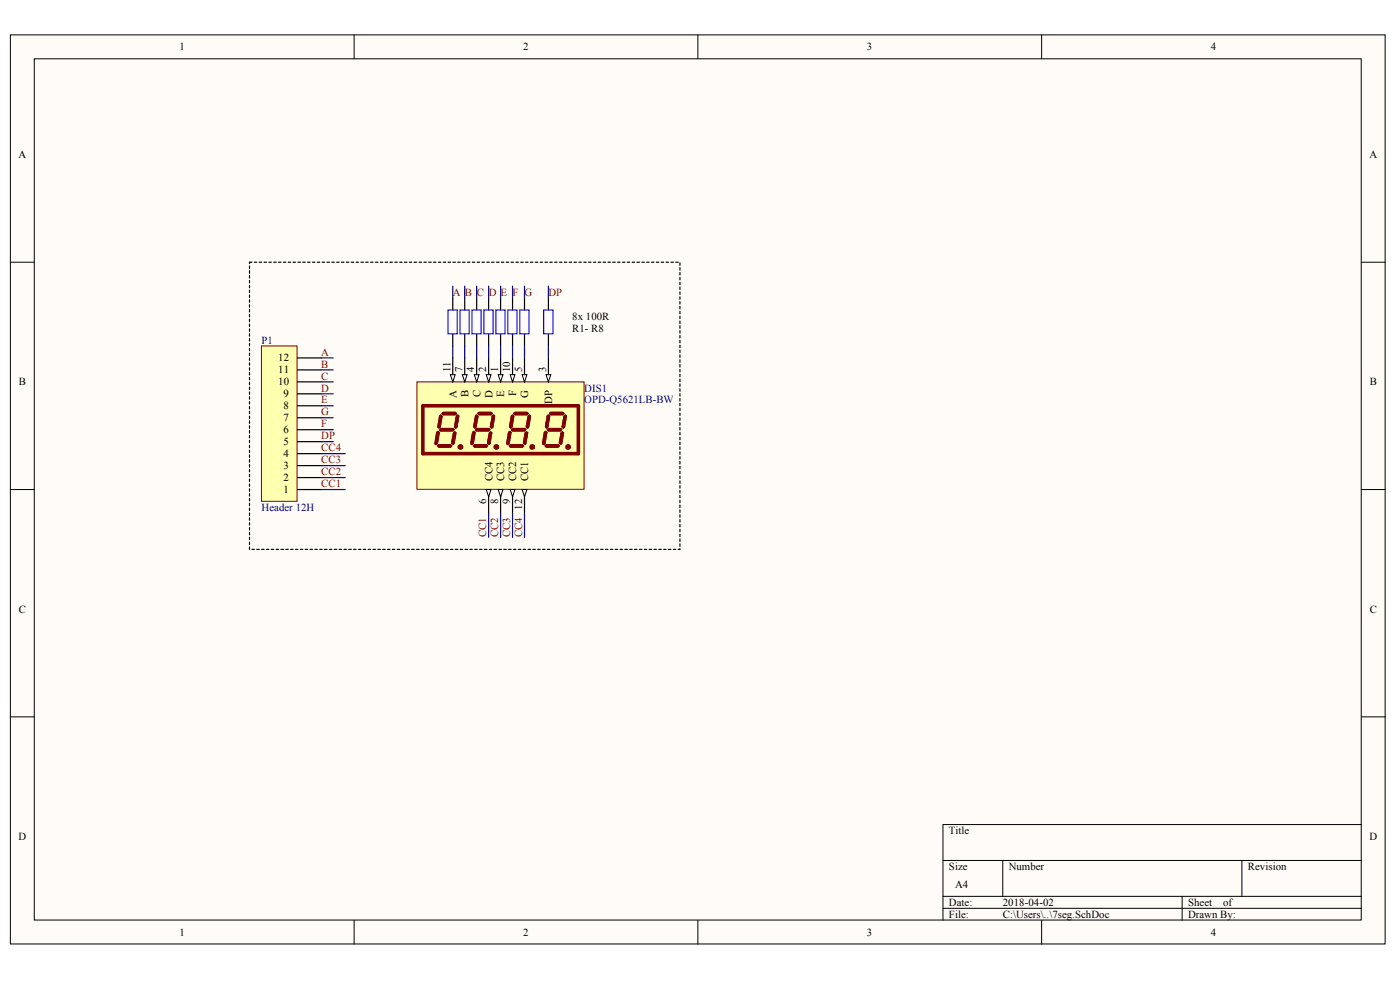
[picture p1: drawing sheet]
<svg xmlns="http://www.w3.org/2000/svg" width="291mm" height="204mm" viewBox="0 0 291 204" stroke-linecap="round" stroke-linejoin="round" font-family="sans-serif">
<g fill="#fffcf8" stroke="#000" stroke-width=".21">
<path d="M2.2 7.2h285.8v189h-285.8z"/>
<path d="M7.1 12.2h275.9v179h-275.9z"/>
</g>
<g fill="none" stroke="#000" stroke-width=".21">
<path d="M73.6 7.2v5M145.1 7.2v5M216.5 7.2v5M2.2 54.5h4.9M283 54.5h5M2.2 101.8h4.9M283 101.8h5M2.2 149h4.9M283 149h5M196 178.9h87M208.5 178.9v7.4M258.2 178.9v7.4"/>
<path d="M283 171.4h-87v19.9M73.6 191.3v5M145.1 191.3v5M196 186.3h87M196 188.8h87M216.5 191.3v5M245.7 186.3v5"/>
</g>
<path d="M86.7 79.4h34.7v22.3h-34.7z" fill="#ffffb0" stroke="#800000" stroke-width=".21"/>
<g fill="none" stroke="#800000" stroke-width=".75">
<path d="M87.9 84.3v10M91 89.9l-.4 2.3M91.3 92.7h2.3M91.6 86.6l-.3 2.1M91.6 89.3h2.5M92.1 86h2.5M94.5 90.1l-.4 2M95.1 86.6l-.4 2.1M95.6 92.9h.3M98.5 89.9l-.4 2.3M98.7 92.7h2.4M99.1 89.3h2.5"/>
<path d="M99.1 86.6l-.4 2.1M99.6 86h2.5M102 90.1l-.4 2M102.6 86.6l-.4 2.1M103.1 92.9h.2M105.9 89.9l-.3 2.3M106.2 92.7h2.3M106.6 89.3h2.4M106.6 86.6l-.4 2.1M107 86h2.5M109.4 90.1l-.4 2M110 86.6l-.3 2.1"/>
<path d="M110.5 92.9h.3M113.4 89.9l-.4 2.3M113.6 92.7h2.4M114 89.3h2.5M114 86.6l-.4 2.1M114.5 86h2.5M116.9 90.1l-.4 2M117.5 86.6l-.4 2.1M118 92.9h.2M120.2 84.3v10"/>
<circle cx="95.7" cy="92.9" r=".22"/>
<circle cx="103.2" cy="92.9" r=".22"/>
<circle cx="110.6" cy="92.9" r=".22"/>
<circle cx="118.1" cy="92.9" r=".22"/>
</g>
<g fill="none" stroke="#800000" stroke-width=".25">
<path d="M91.1 89.6l.2 .3-.3 2.2-.4 .3-.2-.2 .4-2.3zM91.2 92.4h2.5l.2 .3-.2 .2h-2.5l-.3-.2zM91.6 86.3l.3 .3-.4 2.1-.2 .3-.3-.3 .4-2.2zM91.8 89.1h2.4l.2 .2-.3 .3h-2.5l-.2-.2zM92.1 85.7h2.5l.3 .3-.3 .2h-2.5l-.2-.2zM94.5 89.7l.3 .3-.4 2.2-.2 .2-.3-.3 .4-2.1zM95.2 86.3l.2 .2-.4 2.2-.3 .3-.2-.3 .4-2.1zM98.5 89.6l.3 .3-.4 2.2-.3 .3-.2-.2 .4-2.3zM98.6 92.4h2.5l.3 .3-.3 .2h-2.5l-.2-.2zM99 86.3l.3 .3-.3 2.1-.3 .3-.2-.3 .3-2.2zM99.2 89.1h2.5l.2 .2-.3 .3h-2.5l-.2-.2zM99.6 85.7h2.5l.2 .3-.2 .2h-2.5l-.3-.2z"/>
<path d="M102 89.7l.3 .3-.4 2.2-.2 .2-.3-.3 .4-2.1zM102.6 86.3l.2 .2-.3 2.2-.3 .3-.3-.3 .4-2.1zM106 89.6l.3 .3-.4 2.2-.3 .3-.2-.2 .3-2.3zM106.1 92.4h2.5l.2 .3-.2 .2h-2.5l-.2-.2zM106.5 86.3l.3 .3-.4 2.1-.2 .3-.3-.3 .4-2.2zM106.7 89.1h2.4l.2 .2-.3 .3h-2.5l-.1-.2zM107 85.7h2.5l.3 .3-.3 .2h-2.5l-.2-.2zM109.5 89.7l.2 .3-.4 2.2-.2 .2-.3-.3 .4-2.1zM110.1 86.3l.2 .2-.4 2.2-.2 .3-.3-.3 .4-2.1zM113.5 89.6l.2 .3-.4 2.2-.3 .3-.2-.2 .4-2.3zM113.6 92.4h2.4l.3 .3-.3 .2h-2.4l-.3-.2zM114 86.3l.3 .3-.4 2.1-.3 .3-.2-.3 .4-2.2z"/>
<path d="M114.1 89.1h2.5l.2 .2-.3 .3h-2.5l-.2-.2zM114.5 85.7h2.5l.2 .3-.2 .2h-2.5l-.2-.2zM116.9 89.7l.3 .3-.4 2.2-.2 .2-.3-.3 .4-2.1zM117.5 86.3l.2 .2-.3 2.2-.3 .3-.3-.3 .4-2.1z"/>
</g>
<path d="M94.1 74.4v5" fill="none" stroke="#000" stroke-width=".25"/>
<path d="M93.6 77.9h1l-.5 1.5z" fill="#fffcf8" stroke="#000" stroke-width=".21"/>
<path d="M96.6 74.4v5" fill="none" stroke="#000" stroke-width=".25"/>
<path d="M96.1 77.9h1l-.5 1.5z" fill="#fffcf8" stroke="#000" stroke-width=".21"/>
<path d="M99.1 74.4v5" fill="none" stroke="#000" stroke-width=".25"/>
<path d="M98.6 77.9h1l-.5 1.5z" fill="#fffcf8" stroke="#000" stroke-width=".21"/>
<path d="M109 101.8v4.9" fill="none" stroke="#000" stroke-width=".25"/>
<path d="M108.5 101.8h1l-.5 1.4z" fill="#fffcf8" stroke="#000" stroke-width=".21"/>
<path d="M106.6 101.8v4.9" fill="none" stroke="#000" stroke-width=".25"/>
<path d="M106.1 101.8h.9l-.4 1.4z" fill="#fffcf8" stroke="#000" stroke-width=".21"/>
<path d="M104.1 101.8v4.9" fill="none" stroke="#000" stroke-width=".25"/>
<path d="M103.6 101.8h1l-.5 1.4z" fill="#fffcf8" stroke="#000" stroke-width=".21"/>
<path d="M101.6 101.8v4.9" fill="none" stroke="#000" stroke-width=".25"/>
<path d="M101.1 101.8h1l-.5 1.4z" fill="#fffcf8" stroke="#000" stroke-width=".21"/>
<path d="M101.6 74.4v5" fill="none" stroke="#000" stroke-width=".25"/>
<path d="M101.1 77.9h1l-.5 1.5z" fill="#fffcf8" stroke="#000" stroke-width=".21"/>
<path d="M114 74.4v5" fill="none" stroke="#000" stroke-width=".25"/>
<path d="M113.5 77.9h1l-.5 1.5z" fill="#fffcf8" stroke="#000" stroke-width=".21"/>
<path d="M104.1 74.4v5" fill="none" stroke="#000" stroke-width=".25"/>
<path d="M103.6 77.9h1l-.5 1.5z" fill="#fffcf8" stroke="#000" stroke-width=".21"/>
<path d="M106.6 74.4v5" fill="none" stroke="#000" stroke-width=".25"/>
<path d="M106.1 77.9h.9l-.4 1.5z" fill="#fffcf8" stroke="#000" stroke-width=".21"/>
<path d="M109 74.4v5" fill="none" stroke="#000" stroke-width=".25"/>
<path d="M108.5 77.9h1l-.5 1.5z" fill="#fffcf8" stroke="#000" stroke-width=".21"/>
<path d="M87.9 94.3h32.3M87.9 84.3h32.3" fill="none" stroke="#800000" stroke-width=".75"/>
<path d="M54.4 71.9h7.4v32.3h-7.4z" fill="#ffffb0" stroke="#800000" stroke-width=".21"/>
<g fill="none" stroke="#000" stroke-width=".25">
<path d="M61.8 79.4h5M61.8 76.9h5M61.8 74.4h5M94.1 62v2.4M94.1 69.4v2.5M96.6 62v2.4M96.6 69.4v2.5M99.1 62v2.4M99.1 69.4v2.5M101.6 62v2.4M101.6 69.4v2.5M104.1 62v2.4"/>
<path d="M104.1 69.4v2.5M106.6 62v2.4M106.6 69.4v2.5M109 62v2.4M109 69.4v2.5M114 62v2.4M114 69.4v2.5M61.8 99.3h5M61.8 96.8h5M61.8 94.3h5M61.8 91.8h5M61.8 89.3h5"/>
<path d="M61.8 86.8h5M61.8 84.3h5M61.8 81.9h5M61.8 101.8h5"/>
</g>
<path d="M93.1 64.4h2v5h-2zM95.6 64.4h2v5h-2zM98.1 64.4h1.9v5h-1.9zM100.6 64.4h1.9v5h-1.9zM103.1 64.4h1.9v5h-1.9zM105.6 64.4h1.9v5h-1.9zM108 64.4h2v5h-2zM113 64.4h2v5h-2z" fill="none" stroke="#00f" stroke-width=".25"/>
<g fill="none" stroke="#000080" stroke-width=".25">
<path d="M94.1 59.5v2.5M96.6 59.5v2.5M99.1 59.5v2.5M101.6 59.5v2.5M104.1 59.5v2.5M106.6 59.5v2.5M109 59.5v2.5M114 59.5v2.5M66.8 74.4h2.5M66.8 76.9h2.5M94.1 71.9v2.5M96.6 71.9v2.5"/>
<path d="M99.1 71.9v2.5M101.6 71.9v2.5M104.1 71.9v2.5M106.6 71.9v2.5M109 71.9v2.5M114 71.9v2.5M66.8 89.3h2.5M66.8 91.8h2.5M66.8 99.3h5M66.8 96.8h5M66.8 94.3h5M66.8 101.8h5"/>
<path d="M101.6 106.7v5M104.1 106.7v5M106.6 106.7v5M109 106.7v5"/>
</g>
<path d="M51.9 54.5h89.5v59.7h-89.5v-59.7" fill="none" stroke="#000" stroke-width=".25" stroke-dasharray=".5 .5"/>
<g font-size="2.5" fill="#000080">
<text x="66.7" y="81.1">NLD</text>
<text x="66.7" y="86">NLG</text>
</g>
<g font-size="2.2">
<text x="37.3" y="10.5">1</text>
<text x="108.8" y="10.5">2</text>
<text x="180.2" y="10.5">3</text>
<text x="251.7" y="10.5">4</text>
<text x="3.8" y="32.9">A</text>
<text x="284.7" y="32.9">A</text>
<text x="119" y="66.4">8x 100R</text>
<text x="119" y="68.9">R1- R8</text>
<text x="57.8" y="77.6">11</text>
<text x="57.8" y="75.1">12</text>
<text x="93.6" y="77.4" transform="rotate(-90 93.6 77.4)">11</text>
<text x="96.1" y="77.4" transform="rotate(-90 96.1 77.4)">7</text>
<text x="98.6" y="77.4" transform="rotate(-90 98.6 77.4)">4</text>
<text x="101.1" y="77.4" transform="rotate(-90 101.1 77.4)">2</text>
<text x="103.6" y="77.4" transform="rotate(-90 103.6 77.4)">1</text>
<text x="106.1" y="77.4" transform="rotate(-90 106.1 77.4)">10</text>
<text x="108.6" y="77.4" transform="rotate(-90 108.6 77.4)">5</text>
<text x="113.5" y="77.4" transform="rotate(-90 113.5 77.4)">3</text>
<text x="3.9" y="80.1">B</text>
<text x="57.8" y="80.1">10</text>
<text x="58.9" y="82.6">9</text>
<text x="94.9" y="82.7" transform="rotate(-90 94.9 82.7)">A</text>
<text x="97.4" y="82.6" transform="rotate(-90 97.4 82.6)">B</text>
<text x="99.9" y="82.6" transform="rotate(-90 99.9 82.6)">C</text>
<text x="102.4" y="82.7" transform="rotate(-90 102.4 82.7)">D</text>
<text x="104.8" y="82.5" transform="rotate(-90 104.8 82.5)">E</text>
<text x="107.3" y="82.4" transform="rotate(-90 107.3 82.4)">F</text>
<text x="109.8" y="82.7" transform="rotate(-90 109.8 82.7)">G</text>
<text x="114.8" y="84" transform="rotate(-90 114.8 84)">DP</text>
<text x="284.8" y="80.1">B</text>
<text x="58.9" y="87.6">7</text>
<text x="58.9" y="85.1">8</text>
<text x="58.9" y="95">4</text>
<text x="58.9" y="92.5">5</text>
<text x="58.9" y="90.1">6</text>
<text x="58.9" y="100">2</text>
<text x="58.9" y="97.5">3</text>
<text x="102.4" y="100" transform="rotate(-90 102.4 100)">CC4</text>
<text x="104.8" y="100" transform="rotate(-90 104.8 100)">CC3</text>
<text x="107.3" y="100" transform="rotate(-90 107.3 100)">CC2</text>
<text x="109.8" y="100" transform="rotate(-90 109.8 100)">CC1</text>
<text x="58.9" y="102.5">1</text>
<text x="101.1" y="104.8" transform="rotate(-90 101.1 104.8)">6</text>
<text x="103.6" y="104.8" transform="rotate(-90 103.6 104.8)">8</text>
<text x="106.1" y="104.8" transform="rotate(-90 106.1 104.8)">9</text>
<text x="108.6" y="106" transform="rotate(-90 108.6 106)">12</text>
<text x="3.9" y="127.4">C</text>
<text x="284.8" y="127.4">C</text>
<text x="197.3" y="173.4">Title</text>
<text x="3.8" y="174.6">D</text>
<text x="284.7" y="174.6">D</text>
<text x="197.3" y="180.8">Size</text>
<text x="198.5" y="184.6">A4</text>
<text x="209.7" y="180.8">Number</text>
<text x="259.4" y="180.8">Revision</text>
<text x="197.3" y="188.3">Date:</text>
<text x="197.3" y="190.8">File:</text>
<text x="208.5" y="188.3">2018-04-02</text>
<text x="208.5" y="190.8">C:\Users\..\7seg.SchDoc</text>
<text x="247" y="188.3">Sheet</text>
<text x="247" y="190.8">Drawn By:</text>
<text x="254.3" y="188.3">of</text>
<text x="37.3" y="194.5">1</text>
<text x="108.8" y="194.5">2</text>
<text x="180.2" y="194.5">3</text>
<text x="251.7" y="194.5">4</text>
</g>
<g font-size="2.2" fill="#800000">
<text x="94.1" y="61.5">A B</text>
<text x="99.1" y="61.5">C</text>
<text x="101.6" y="61.5">D E F G</text>
<text x="114" y="61.5">DP</text>
<text x="66.8" y="73.9">A</text>
<text x="66.8" y="76.4">B</text>
<text x="66.8" y="78.9">C</text>
<text x="66.8" y="81.4">D</text>
<text x="66.8" y="83.8">E</text>
<text x="66.8" y="88.8">F</text>
<text x="66.8" y="86.3">G</text>
<text x="66.8" y="91.3">DP</text>
<text x="66.8" y="93.8">CC4</text>
<text x="66.8" y="101.3">CC1</text>
<text x="66.8" y="98.8">CC2</text>
<text x="66.8" y="96.3">CC3</text>
<text x="101.1" y="111.7" transform="rotate(-90 101.1 111.7)">CC1</text>
<text x="103.6" y="111.7" transform="rotate(-90 103.6 111.7)">CC2</text>
<text x="106.1" y="111.7" transform="rotate(-90 106.1 111.7)">CC3</text>
<text x="108.6" y="111.7" transform="rotate(-90 108.6 111.7)">CC4</text>
</g>
<g font-size="2.2" fill="#000080">
<text x="54.4" y="71.4">P1</text>
<text x="121.5" y="81.4">DIS1</text>
<text x="121.5" y="83.8">OPD-Q5621LB-BW</text>
<text x="54.4" y="106.2">Header 12H</text>
</g>
</svg>
